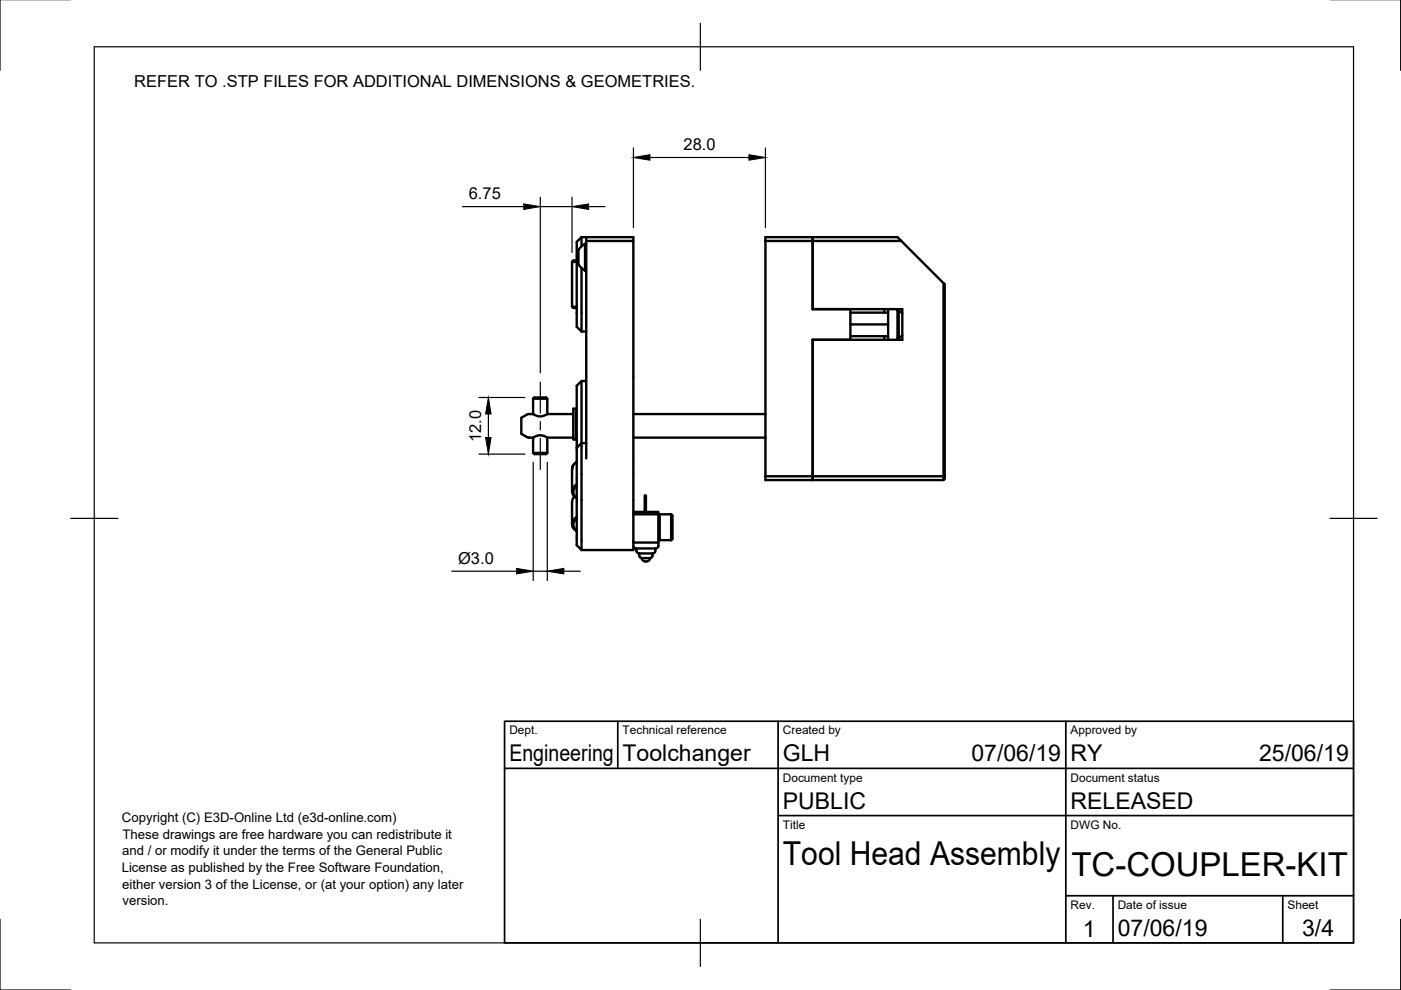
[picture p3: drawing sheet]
<svg xmlns="http://www.w3.org/2000/svg" width="297mm" height="210mm" viewBox="0 0 297 210" stroke-linecap="round" stroke-linejoin="round" font-family="sans-serif">
<!-- layer: Visible -->
<g fill="none" stroke="#000" stroke-width=".51">
<path d="M121.3 55.5h1M121.3 55.5l.2-.2-.2 .2v9.5l.2 .3h.8M121.3 55.5h.1M121.5 55.3h.8M123.3 56.9v13.4M123.3 50.3l-1 1v18l1 1M123.3 50.3v1.9M123.3 50.3h11v66.3h-11M124 51.7v5.7h.3M124 51.7h.3M124.1 51.7a2.04 2.04 0 0 0-1.5 1.9v1.3a2 2 0 0 0 1.5 2.5M124.3 50.3v46.9"/>
<path d="M124.3 51.1h10M162.3 51.1h28.8l8.9 8.9M172.3 50.3v15.2M191.1 51.1l-.8-.8h-28v51.5h37.7M121.3 65h1M123.3 70.3h1M172.3 65.5h8v6.5h-8M172.3 72v29.8M172.3 65.5h19v6.5h-19M180.3 66.3h8M180.3 68.8h8M180.3 71.3h8"/>
<path d="M187.5 65.5v.8M187.5 71.3v.7M188.3 65.6v6.4M188.3 65.5v.1M190.3 65.7l.2-.2v.4M190.3 65.6v6.4M190.3 65.9h.2M190.3 65.5v.1M190.5 71.6v.4l-.2-.1M190.5 65.9v5.7h-.2M190.5 65.9l.8 .5M191.3 71.1l-.8 .5"/>
<path d="M200 60l.3 .3v40.6l-.3 .1v.8l.3-.3v-.6M200 60v41h-37.7M111.7 87.9l-1.2 .7v3.4l1.7 .8M112.2 92.8h.8M112.2 87.8h.8M112.2 87.8l-.5 .1M113 92.8l1.5-.5 .7 .1 .8 .4M113 87.8l1.3 .5 .7-.1 1-.4M113 84.5l.3-.2h2.5l.2 .2v3.3M113 84.5h3M113 96h3M113 96l.3 .3h2.5l.2-.3"/>
<path d="M113 84.5v3.3M113 92.8v3.2M116 92.8h5.5M116 87.8h5.5M116 92.8v3.2M121.3 99.5v4.7M121.5 93.1v-6.5h.6v6.5M121.5 93.1h.6h-.6M122.1 88.3h.2M122.1 92.3h.2M122.3 94.9v20.7l1 1M122.3 98a1.72 1.72 0 0 0-1 1.4"/>
<path d="M123.3 80.8v35.8M124.3 80.8h-1l-1 1v13.1M124.3 94h-1l-1 .9M134.3 92.8h28M134.3 87.8h28M121.3 106.4v4.7M121.7 105.3l-.3 .5-.1 .6M122.3 109.6a1.62 1.62 0 0 0-1 1.5 1.62 1.62 0 0 0 1 1.5 1.72 1.72 0 0 1-1-1.5M122.3 102.7a1.62 1.62 0 0 0-1 1.5 1.62 1.62 0 0 0 1 1.5M122.3 110a1.4 1.4 0 0 0 0 2.5M122.3 103.1a1.4 1.4 0 0 0 0 2.5M134.3 108.5h5.3v.5"/>
<path d="M134.3 109h5.3M134.3 115h5.3M134.3 115.8l.2 .4 .3 .1M134.8 116.3h4.3M134.9 116.3l.1 .8 .5 .2M135.4 117.3h3M135.5 117.3l.1 .8 .5 .2a.88 .88 0 0 0 1 .7M136 118.3h1.8M136.7 108.5v-3.5h.2v3.5M137.8 118.3a.71 .71 0 0 1-.7 .7M138.3 117.3v.8l-.5 .2M138.9 116.3v.8l-.5 .2"/>
<path d="M139.6 115l-.1 1-.4 .3M139.6 109v6M139.6 114.3l.3 .2M139.9 109v5.5M139.9 109h2.4M139.9 114.5h2.4M139.9 109l-.3 .3M142.3 109v5.5M142.3 109l.3 .3v5l-.3 .2"/>
</g>
<g fill="#000">
<circle cx="124.3" cy="50.3" r=".25"/>
<circle cx="121.5" cy="93.1" r=".25"/>
<circle cx="122.1" cy="93.1" r=".25"/>
<circle cx="121.3" cy="111.1" r=".25"/>
</g>
<!-- layer: Border -->
<path d="M0 -.1v15M297 -.1v15M20 9.9h267v190h-267zM148.5 4.9v10M15 109.9h10M282 109.9h10M0 194.9v15h15M148.5 194.9v10M297 194.9v15h-15" fill="none" stroke="#000" stroke-width=".25"/>
<!-- layer: TitleBlock -->
<path d="M107 152.9h180v47h-180zM131 152.9v10M165 152.9v47M226 152.9v47M107 162.9h180M165 172.9h122M226 189.9h61M236 189.9v10M272 189.9v10" fill="none" stroke="#000" stroke-width=".36"/>
<!-- layer: Center Lines -->
<path d="M114.6 81v6.6M114.6 89.4v1.8M114.6 93v6.5" fill="none" stroke="#000" stroke-width=".25"/>
<!-- layer: Dimensions -->
<g fill="none" stroke="#000" stroke-width=".25">
<path d="M134.3 31.4v16.9M137.8 33.4h21M162.3 31.4v16.9M98 43.8h13M114.6 41.8v37.2M114.6 43.8h6.7M121.3 41.8v11.7M124.8 43.8h3.5M101.5 84.3h9.8M101.5 96.3h9.8M103.5 87.8v5M113.1 98v25.1"/>
<path d="M116 98v25.1M95.8 121.1h13.7M113.1 121.1h2.9M119.5 121.1h3.5"/>
</g>
<path d="M134.3 33.4l3.5-.6v1.2zM158.8 32.8l3.5 .6-3.5 .6zM111 43.2l3.6 .6-3.6 .6zM121.3 43.8l3.5-.6v1.2zM103.5 84.3l.6 3.5h-1.1zM103 92.8h1.1l-.6 3.5zM109.5 120.5l3.6 .6-3.6 .6zM116 121.1l3.5-.6v1.2z" fill="#000" stroke="#000" stroke-width=".21"/>
<g font-size="7">
<text x="166" y="183.4">Tool Head Assembly</text>
<text x="227.2" y="185.8">TC-COUPLER-KIT</text>
</g>
<g font-size="4.9">
<text x="108" y="161.4">Engineering</text>
<text x="132" y="161.4">Toolchanger</text>
<text x="166" y="161.4">GLH</text>
<text x="206" y="161.4">07/06/19</text>
<text x="227" y="161.4">RY</text>
<text x="267" y="161.4">25/06/19</text>
<text x="166" y="171.4">PUBLIC</text>
<text x="227" y="171.4">RELEASED</text>
<text x="229.6" y="198.6">1</text>
<text x="237" y="198.4">07/06/19</text>
<text x="276.1" y="198.6">3/4</text>
</g>
<g font-size="3.5">
<text x="28.5" y="18.5">REFER TO .STP FILES FOR ADDITIONAL DIMENSIONS &amp; GEOMETRIES.</text>
<text x="144.9" y="31.8">28.0</text>
<text x="99.4" y="42.3">6.75</text>
<text x="102" y="93.8" transform="rotate(-90 102 93.8)">12.0</text>
<text x="97.1" y="119.5">Ø3.0</text>
</g>
<g font-size="2.8">
<text x="25.9" y="174.3">Copyright (C) E3D-Online Ltd (e3d-online.com)</text>
<text x="26" y="177.8">These drawings are free hardware you can redistribute it</text>
<text x="25.8" y="184.9">License as published by the Free Software Foundation,</text>
<text x="25.9" y="181.4">and / or modify it under the terms of the General Public</text>
<text x="25.9" y="188.4">either version 3 of the License, or (at your option) any later</text>
<text x="26" y="192">version.</text>
</g>
<g font-size="2.5">
<text x="108" y="155.7">Dept.</text>
<text x="132" y="155.7">Technical reference</text>
<text x="166" y="155.7">Created by</text>
<text x="227" y="155.7">Approved by</text>
<text x="166" y="165.7">Document type</text>
<text x="227" y="165.7">Document status</text>
<text x="166" y="175.7">Title</text>
<text x="227" y="175.7">DWG No.</text>
<text x="227" y="192.7">Rev.</text>
<text x="237" y="192.7">Date of issue</text>
<text x="273" y="192.7">Sheet</text>
</g>
</svg>
